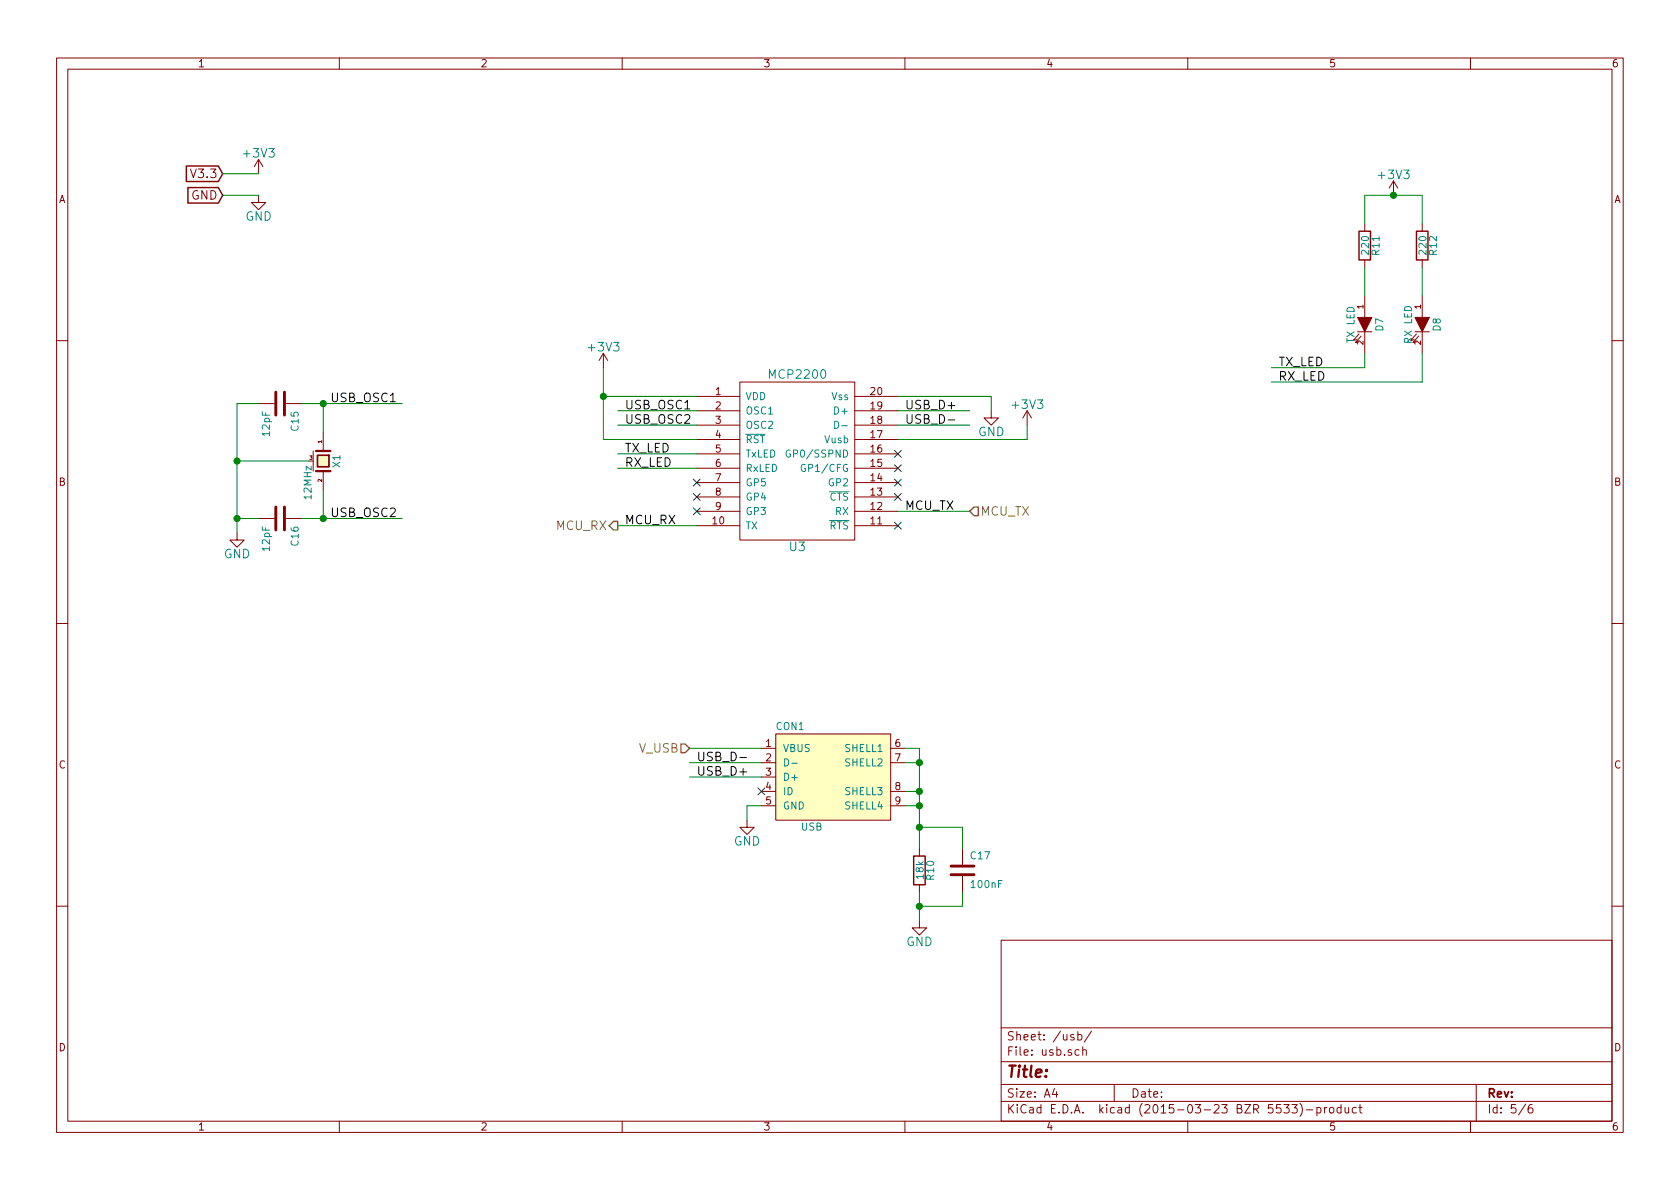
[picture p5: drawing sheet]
EESchema Schematic File Version 2
LIBS:power
LIBS:device
LIBS:transistors
LIBS:conn
LIBS:linear
LIBS:regul
LIBS:74xx
LIBS:cmos4000
LIBS:adc-dac
LIBS:memory
LIBS:xilinx
LIBS:special
LIBS:microcontrollers
LIBS:dsp
LIBS:microchip
LIBS:analog_switches
LIBS:motorola
LIBS:texas
LIBS:intel
LIBS:audio
LIBS:interface
LIBS:digital-audio
LIBS:philips
LIBS:display
LIBS:cypress
LIBS:siliconi
LIBS:opto
LIBS:atmel
LIBS:contrib
LIBS:valves
LIBS:pic18f46k60
LIBS:dspic33fj32gs606
LIBS:l293
LIBS:mcp2200
LIBS:lv8405v
LIBS:33vReg
LIBS:RoboticsMKII-cache
EELAYER 25 0
EELAYER END
$Descr A4 11693 8268
encoding utf-8
Sheet 5 6
Title ""
Date ""
Rev ""
Comp ""
Comment1 ""
Comment2 ""
Comment3 ""
Comment4 ""
$EndDescr
$Comp
L +3V3 #PWR044
U 1 1
P 1800 1200
F 0 "#PWR044" H 1800 1050 60  0001 C CNN
F 1 "+3V3" H 1800 1340 60  0000 C CNN
F 2 "" H 1800 1200 60  0000 C CNN
F 3 "" H 1800 1200 60  0000 C CNN
	1    1800 1200
	1    0    0    -1  
$EndComp
$Comp
L GND #PWR045
U 1 1
P 1800 1350
F 0 "#PWR045" H 1800 1100 60  0001 C CNN
F 1 "GND" H 1800 1200 60  0000 C CNN
F 2 "" H 1800 1350 60  0000 C CNN
F 3 "" H 1800 1350 60  0000 C CNN
	1    1800 1350
	1    0    0    -1  
$EndComp
Text GLabel 1550 1200 0    60   Input ~ 0
V3.3
Text GLabel 1550 1350 0    60   Input ~ 0
GND
$Comp
L MCP2200 U3
U 1 1
P 5550 3200
F 0 "U3" H 5550 2600 60  0000 C CNN
F 1 "MCP2200" H 5550 3800 60  0000 C CNN
F 2 "Housings_SOIC:SOIC-20_7.5x12.8mm_Pitch1.27mm" H 5600 3200 60  0001 C CNN
F 3 "" H 5600 3200 60  0000 C CNN
	1    5550 3200
	1    0    0    -1  
$EndComp
Text Label 4350 2850 0    60   ~ 0
USB_OSC1
Text Label 4350 2950 0    60   ~ 0
USB_OSC2
Text Label 4350 3150 0    60   ~ 0
TX_LED
Text Label 4350 3250 0    60   ~ 0
RX_LED
Text Label 4350 3650 0    60   ~ 0
MCU_RX
$Comp
L +3V3 #PWR046
U 1 1
P 4200 2550
F 0 "#PWR046" H 4200 2400 60  0001 C CNN
F 1 "+3V3" H 4200 2690 60  0000 C CNN
F 2 "" H 4200 2550 60  0000 C CNN
F 3 "" H 4200 2550 60  0000 C CNN
	1    4200 2550
	1    0    0    -1  
$EndComp
$Comp
L GND #PWR047
U 1 1
P 6900 2850
F 0 "#PWR047" H 6900 2600 60  0001 C CNN
F 1 "GND" H 6900 2700 60  0000 C CNN
F 2 "" H 6900 2850 60  0000 C CNN
F 3 "" H 6900 2850 60  0000 C CNN
	1    6900 2850
	1    0    0    -1  
$EndComp
Text Label 6300 2850 0    60   ~ 0
USB_D+
Text Label 6300 2950 0    60   ~ 0
USB_D-
Text Label 6300 3550 0    60   ~ 0
MCU_TX
NoConn ~ 4850 3550
NoConn ~ 4850 3450
NoConn ~ 4850 3350
NoConn ~ 6250 3350
NoConn ~ 6250 3450
NoConn ~ 6250 3650
NoConn ~ 6250 3150
NoConn ~ 6250 3250
Wire Wire Line
	1800 1350 1550 1350
Wire Wire Line
	1550 1200 1800 1200
Wire Wire Line
	4300 2850 4850 2850
Wire Wire Line
	4300 2950 4850 2950
Wire Wire Line
	4850 3150 4300 3150
Wire Wire Line
	4300 3250 4850 3250
Wire Wire Line
	4850 3650 4300 3650
Wire Wire Line
	4200 3050 4850 3050
Wire Wire Line
	4200 2550 4200 3050
Wire Wire Line
	4850 2750 4200 2750
Connection ~ 4200 2750
Wire Wire Line
	6250 2750 6900 2750
Wire Wire Line
	6900 2750 6900 2850
Wire Wire Line
	6250 2850 6750 2850
Wire Wire Line
	6250 2950 6750 2950
Wire Wire Line
	6250 3550 6750 3550
Wire Wire Line
	6250 3050 7150 3050
$Comp
L USB-MICRO-B CON1
U 1 1
P 5800 5400
F 0 "CON1" H 5500 5750 50  0000 C CNN
F 1 "USB" H 5650 5050 50  0000 C CNN
F 2 "RoBoC:USB_Micro" H 5800 5300 50  0001 C CNN
F 3 "" H 5800 5300 50  0000 C CNN
	1    5800 5400
	1    0    0    -1  
$EndComp
Text Label 4850 5400 0    60   ~ 0
USB_D+
Text Label 4850 5300 0    60   ~ 0
USB_D-
Wire Wire Line
	4800 5400 5300 5400
Wire Wire Line
	4800 5300 5300 5300
$Comp
L R R11
U 1 1
P 9500 1700
F 0 "R11" V 9580 1700 50  0000 C CNN
F 1 "220" V 9507 1701 50  0000 C CNN
F 2 "Resistors_SMD:R_1206" V 9430 1700 30  0001 C CNN
F 3 "" H 9500 1700 30  0000 C CNN
	1    9500 1700
	1    0    0    -1  
$EndComp
$Comp
L R R12
U 1 1
P 9900 1700
F 0 "R12" V 9980 1700 50  0000 C CNN
F 1 "220" V 9907 1701 50  0000 C CNN
F 2 "Resistors_SMD:R_1206" V 9830 1700 30  0001 C CNN
F 3 "" H 9900 1700 30  0000 C CNN
	1    9900 1700
	1    0    0    -1  
$EndComp
$Comp
L LED D7
U 1 1
P 9500 2250
F 0 "D7" H 9500 2350 50  0000 C CNN
F 1 "TX LED" H 9500 2150 50  0000 C CNN
F 2 "LEDs:LED-1206" H 9500 2250 60  0001 C CNN
F 3 "" H 9500 2250 60  0000 C CNN
	1    9500 2250
	0    1    1    0   
$EndComp
$Comp
L LED D8
U 1 1
P 9900 2250
F 0 "D8" H 9900 2350 50  0000 C CNN
F 1 "RX LED" H 9900 2150 50  0000 C CNN
F 2 "LEDs:LED-1206" H 9900 2250 60  0001 C CNN
F 3 "" H 9900 2250 60  0000 C CNN
	1    9900 2250
	0    1    1    0   
$EndComp
Text Label 8900 2550 0    60   ~ 0
TX_LED
Text Label 8900 2650 0    60   ~ 0
RX_LED
Wire Wire Line
	8850 2550 9500 2550
Wire Wire Line
	8850 2650 9900 2650
Wire Wire Line
	9500 2550 9500 2450
Wire Wire Line
	9900 2650 9900 2450
Wire Wire Line
	9500 1850 9500 2050
Wire Wire Line
	9900 1850 9900 2050
$Comp
L +3V3 #PWR048
U 1 1
P 9700 1350
F 0 "#PWR048" H 9700 1200 60  0001 C CNN
F 1 "+3V3" H 9700 1490 60  0000 C CNN
F 2 "" H 9700 1350 60  0000 C CNN
F 3 "" H 9700 1350 60  0000 C CNN
	1    9700 1350
	1    0    0    -1  
$EndComp
Wire Wire Line
	9500 1350 9500 1550
Wire Wire Line
	9500 1350 9900 1350
Wire Wire Line
	9900 1350 9900 1550
Connection ~ 9700 1350
$Comp
L C C15
U 1 1
P 1950 2800
F 0 "C15" H 2000 2900 50  0000 L CNN
F 1 "12pF" H 2000 2700 50  0000 L CNN
F 2 "Capacitors_SMD:C_1206" H 1988 2650 30  0001 C CNN
F 3 "" H 1950 2800 60  0000 C CNN
	1    1950 2800
	0    1    1    0   
$EndComp
$Comp
L C C16
U 1 1
P 1950 3600
F 0 "C16" H 2000 3700 50  0000 L CNN
F 1 "12pF" H 2000 3500 50  0000 L CNN
F 2 "Capacitors_SMD:C_1206" H 1988 3450 30  0001 C CNN
F 3 "" H 1950 3600 60  0000 C CNN
	1    1950 3600
	0    1    1    0   
$EndComp
$Comp
L GND #PWR049
U 1 1
P 1650 3700
F 0 "#PWR049" H 1650 3450 60  0001 C CNN
F 1 "GND" H 1650 3550 60  0000 C CNN
F 2 "" H 1650 3700 60  0000 C CNN
F 3 "" H 1650 3700 60  0000 C CNN
	1    1650 3700
	1    0    0    -1  
$EndComp
Wire Wire Line
	1650 2800 1650 3700
Wire Wire Line
	1650 3600 1800 3600
Wire Wire Line
	1650 2800 1800 2800
Connection ~ 1650 3600
Wire Wire Line
	2100 2800 2800 2800
Wire Wire Line
	2100 3600 2800 3600
Text Label 2300 2800 0    60   ~ 0
USB_OSC1
Text Label 2300 3600 0    60   ~ 0
USB_OSC2
$Comp
L GND #PWR050
U 1 1
P 5200 5700
F 0 "#PWR050" H 5200 5450 60  0001 C CNN
F 1 "GND" H 5200 5550 60  0000 C CNN
F 2 "" H 5200 5700 60  0000 C CNN
F 3 "" H 5200 5700 60  0000 C CNN
	1    5200 5700
	1    0    0    -1  
$EndComp
Wire Wire Line
	5200 5700 5200 5600
Wire Wire Line
	5200 5600 5300 5600
Wire Wire Line
	5300 5200 4800 5200
$Comp
L GND #PWR051
U 1 1
P 6400 6400
F 0 "#PWR051" H 6400 6150 60  0001 C CNN
F 1 "GND" H 6400 6250 60  0000 C CNN
F 2 "" H 6400 6400 60  0000 C CNN
F 3 "" H 6400 6400 60  0000 C CNN
	1    6400 6400
	1    0    0    -1  
$EndComp
Wire Wire Line
	6400 5200 6400 5900
Wire Wire Line
	6400 5600 6300 5600
Wire Wire Line
	6400 5500 6300 5500
Connection ~ 6400 5600
Wire Wire Line
	6400 5300 6300 5300
Connection ~ 6400 5500
Wire Wire Line
	6400 5200 6300 5200
Connection ~ 6400 5300
$Comp
L +3V3 #PWR052
U 1 1
P 7150 2950
F 0 "#PWR052" H 7150 2800 60  0001 C CNN
F 1 "+3V3" H 7150 3090 60  0000 C CNN
F 2 "" H 7150 2950 60  0000 C CNN
F 3 "" H 7150 2950 60  0000 C CNN
	1    7150 2950
	1    0    0    -1  
$EndComp
Wire Wire Line
	7150 3050 7150 2950
Text HLabel 6750 3550 2    60   Input ~ 0
MCU_TX
Text HLabel 4300 3650 0    60   Output ~ 0
MCU_RX
Text HLabel 4800 5200 0    60   Input ~ 0
V_USB
$Comp
L R R10
U 1 1
P 6400 6050
F 0 "R10" V 6480 6050 50  0000 C CNN
F 1 "18k" V 6407 6051 50  0000 C CNN
F 2 "Resistors_SMD:R_1206" V 6330 6050 30  0001 C CNN
F 3 "" H 6400 6050 30  0000 C CNN
	1    6400 6050
	1    0    0    -1  
$EndComp
$Comp
L C C17
U 1 1
P 6700 6050
F 0 "C17" H 6750 6150 50  0000 L CNN
F 1 "100nF" H 6750 5950 50  0000 L CNN
F 2 "Capacitors_SMD:C_1206" H 6738 5900 30  0001 C CNN
F 3 "" H 6700 6050 60  0000 C CNN
	1    6700 6050
	1    0    0    -1  
$EndComp
Wire Wire Line
	6400 6200 6400 6400
Wire Wire Line
	6700 6300 6400 6300
Wire Wire Line
	6700 6200 6700 6300
Wire Wire Line
	6700 5750 6700 5900
Wire Wire Line
	6700 5750 6400 5750
Connection ~ 6400 5750
Connection ~ 6400 6300
Wire Wire Line
	2250 3400 2250 3600
Connection ~ 2250 3600
Wire Wire Line
	2250 2800 2250 3000
Connection ~ 2250 2800
NoConn ~ 5300 5500
$Comp
L CRYSTAL_SMD X1
U 1 1
P 2250 3200
F 0 "X1" H 2250 3290 50  0000 C CNN
F 1 "12MHz" H 2280 3090 50  0000 L CNN
F 2 "RoBoC:Crystal 6x 3.5 x 1.1mm" H 2250 3200 60  0001 C CNN
F 3 "" H 2250 3200 60  0000 C CNN
	1    2250 3200
	0    1    1    0   
$EndComp
Wire Wire Line
	2150 3200 1650 3200
Connection ~ 1650 3200
$EndSCHEMATC
